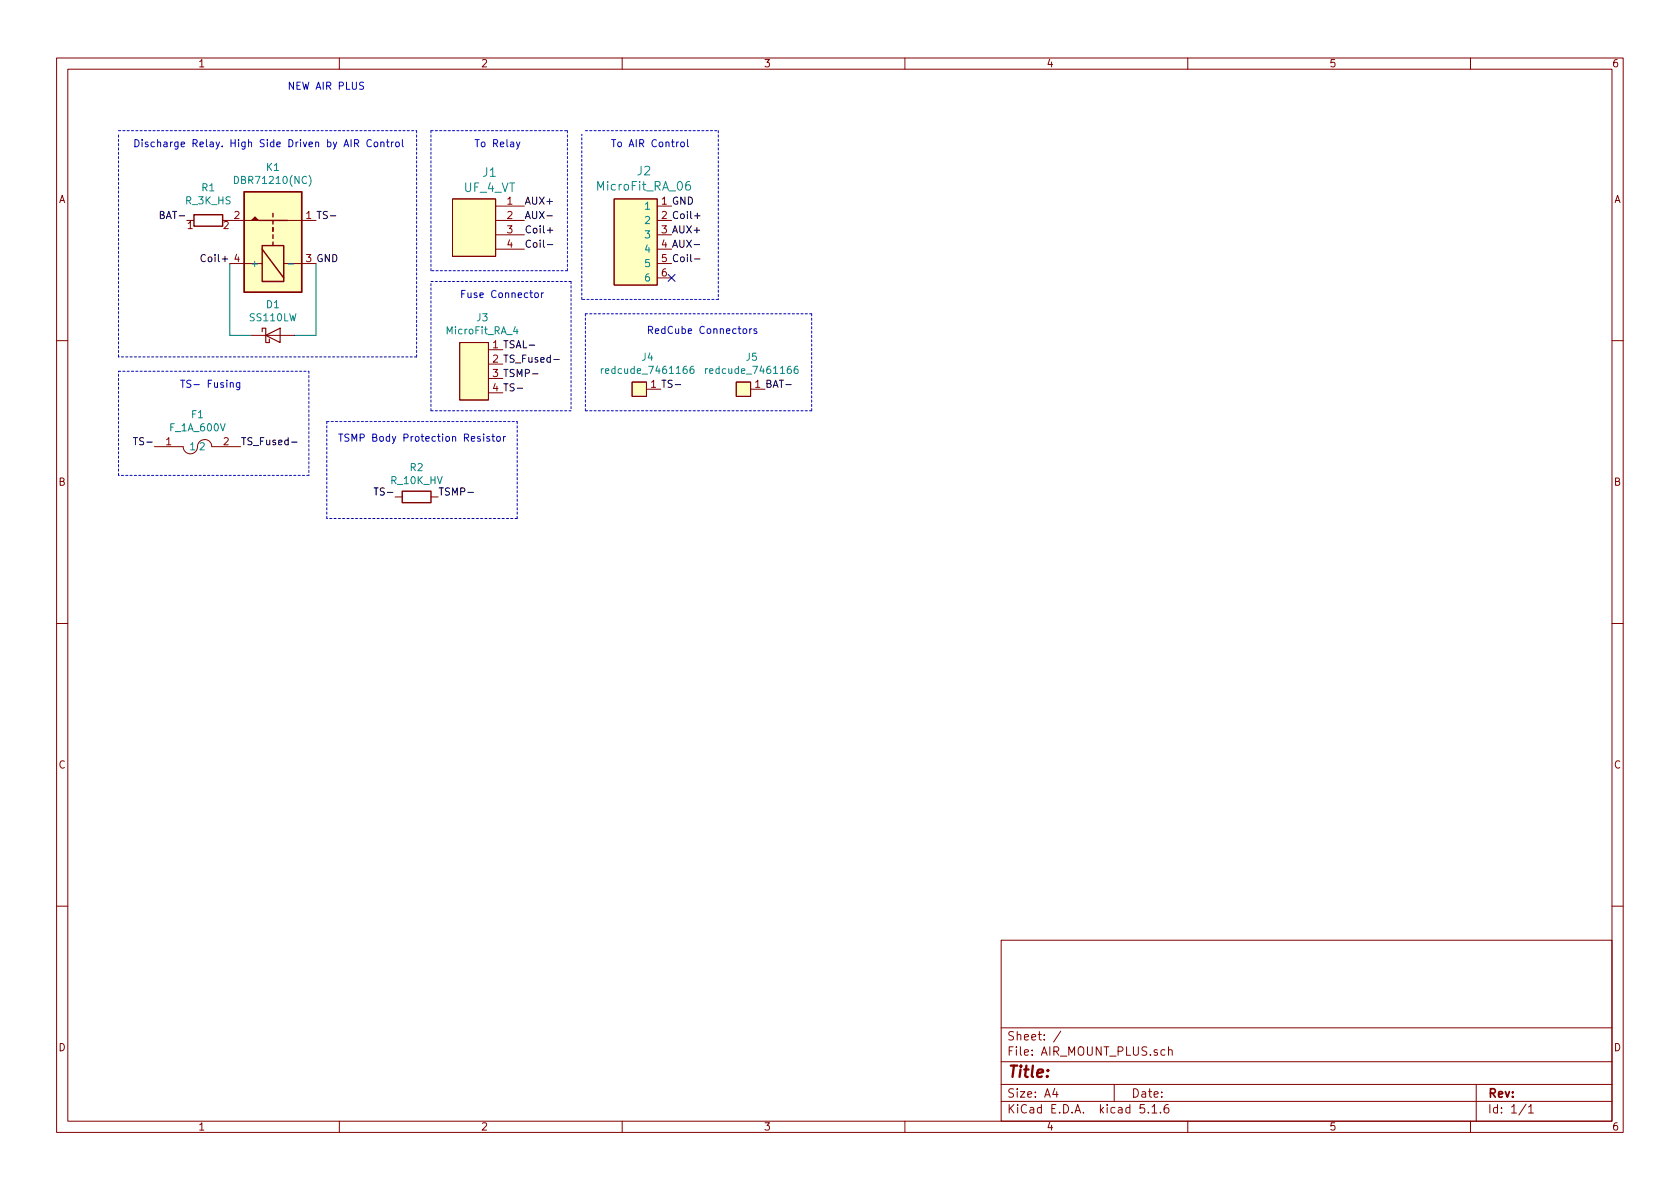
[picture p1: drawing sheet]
<svg xmlns="http://www.w3.org/2000/svg" width="297mm" height="210mm" viewBox="0 0 297 210" stroke-linecap="round" stroke-linejoin="round" font-family="sans-serif">
<g fill="none" stroke="#840000" stroke-width=".18">
<path d="M10 10.3h277v189.9h-277zM12 12.2h273v186.1h-273zM60 10.3v1.9M110 10.3v1.9M160 10.3v1.9M210 10.3v1.9M260 10.3v1.9M40.6 39h3.8M50.8 39h5.1M80 35.2h7.6v10.1h-7.6zM87.6 36.4h5.1M87.6 39h5.1"/>
<path d="M108.6 35.2h7.6v15.2h-7.6zM116.2 36.4h2.5M116.2 39h2.5M40.6 46.6h5.8M44.4 59.3h7.7M50.2 46.6h5.7M87.6 41.5h5.1M87.6 44.1h5.1M116.2 41.5h2.5M116.2 44.1h2.5M116.2 46.6h2.5M116.2 49.1h2.5"/>
<path d="M10 60.2h2M36.2 77.7a1.36 1.36 0 0 0-1.3 1.6 1.27 1.27 0 0 1-1.4 1 1.27 1.27 0 0 1-1.1-1.3h-5.1M36.2 77.7a1.25 1.25 0 0 1 1.2 1.3M37.5 79h5M81.3 60.6h5.1v10.1h-5.1zM86.4 61.8h2.5M86.4 64.4h2.5M86.4 66.9h2.5M86.4 69.5h2.5M111.8 67.6h2.5v2.5h-2.5zM114.3 68.8h2.5M130.2 67.6h2.5v2.5h-2.5z"/>
<path d="M132.7 68.8h2.6M285 60.2h2M69.8 87.9h1.3M76.2 87.9h1.3M10 110.3h2M285 110.3h2M10 160.2h2M177 166.3h108v32h-108zM285 160.2h2M60 198.3v1.9M110 198.3v1.9M160 198.3v1.9"/>
<path d="M177 194.8h108M177 191.8h108M177 187.8h108M177 181.8h108M186.5 192.5l-.4 1h1M186.8 193v1M187.6 182.3l-1.3 2M197 191.8v3M202.3 195.3h-.7l-.1 .7 .3-.1 .5 .1 .1 .2-.1 .5-.2 .1-.6-.1M203 196.7v.1M203.7 195.8l.4-.5v1.5M203.7 196.8h.8"/>
<path d="M205.2 196.7v.1M206 185.7l-.5-.1-.2 .3v.6l.2 .1 .5-.1M206.6 195.3a.62 .62 0 0 0-.8 .7l.1 .7 .2 .1 .5-.1 .1-.5-.1-.2-.5-.1-.3 .3M206.6 185.7h.1a.37 .37 0 0 1 .6 .1v.8M206.6 185.1v1.5M210 198.3v1.9M260 198.3v1.9M261 191.8v6.5M269.8 195.2l-1.2 2M270.3 195.8l.4-.5v1.5M270.3 196.8h.8"/>
</g>
<path d="M46.4 58.7v-.7h.6v2.6h.6v-.7M47 59.3l2.5-1.3v2.6z" fill="none" stroke="#840000" stroke-width=".2"/>
<g fill="#ffffc2" stroke="#ffffc2" stroke-width=".18">
<path d="M81.3 60.6h5.1v10.1h-5.1z"/>
<path d="M108.6 35.2h7.6v15.2h-7.6z"/>
<path d="M130.2 67.6h2.5v2.5h-2.5z"/>
<path d="M111.8 67.6h2.5v2.5h-2.5z"/>
<path d="M43.2 33.9h10.1v17.8h-10.1z"/>
<path d="M80 35.2h7.6v10.1h-7.6z"/>
</g>
<path d="M41.5 31.2a.64 .64 0 0 1 .7 .6 .64 .64 0 0 1-.7 .7zM54.6 31a1.47 1.47 0 0 1 0 1.9M121.9 32.1a.59 .59 0 0 0-.7 .6l.1 .8a.48 .48 0 0 0 .7 0l.1-.5-.2-.3h-.4l-.3 .3M51 46.7h.9M91.1 57.7l-.3 .9h.8M91.4 58.2v.8M106.3 65.2v.8M106.7 65.2l-.4 .2M122.6 64.8h-.4a.87 .87 0 0 0 0 1.2l.5-.1v-.5l-.5-.2-.2 .3M124.7 65.2v.8M125.1 65.2l-.4 .2M141 64.8h-.4a.87 .87 0 0 0 0 1.2l.5-.1v-.5l-.5-.2-.2 .3" fill="none" stroke="#008484" stroke-width=".18"/>
<path d="M34.3 38h5.1v2h-5.1zM43.2 33.9h10.1v17.8h-10.1zM45.7 39h5.1M48.3 37.7v.6M48.3 39v.6M46.4 43.4h3.8v6.4h-3.8zM46.4 44.1l3.8 5M48.3 40.3v.6M48.3 41.5v.7M48.3 42.8v.6M71.1 86.9h5.1v2h-5.1z" fill="none" stroke="#840000" stroke-width=".25"/>
<path d="M44.4 39l.7-.7 .6 .7z" fill="#840000" stroke="#840000" stroke-width=".18"/>
<g fill="none" stroke="#0000c2" stroke-width=".18" stroke-dasharray=".4 .4">
<path d="M21 23.1h52.7M73.7 23.1v40M76.2 23.1h24.1M100.3 23.1v24.8M103.5 23.1h23.5M127 23.1v29.9M76.2 47.9v-24.8M76.2 49.8h24.8M100.3 47.9h-24.1M101 49.8v22.8M102.9 53v-29.3M103.5 55.5h40"/>
<path d="M127 53h-24.1M143.5 55.5v17.1M21 63.1v-39.4M21 65.7h33.6M54.6 65.7v18.4M57.8 74.5h33.6M73.7 63.1h-52.7M76.2 72.6v-22.8M91.4 74.5v17.2M101 72.6h-24.8M103.5 72.6v-17.1M143.5 72.6h-40"/>
<path d="M21 84.1v-18.4M54.6 84.1h-33.6M57.8 91.7v-17.2M91.4 91.7h-33.6"/>
</g>
<path d="M40.6 46.6v12.7h3.8M55.9 46.6v12.7h-3.8" fill="none" stroke="#008400" stroke-width=".18"/>
<g fill="none" stroke="#000" stroke-width=".18">
<path d="M58.4 38.2h1M96.7 38.2h1M122.8 38.2h1M36.3 45.1a.6 .6 0 0 0-.8 .4 .6 .6 0 0 0 .6 .8l.2-.2M96.8 40.7h.9M96.8 43.3h.9M122.7 43.3h1M122.8 45.8h1M23.6 77.4h.7M51.6 78.2h.9M91.4 68.7h1M93.5 61h1"/>
<path d="M94.2 66.1h.9M97.9 63.6h1M119.4 68h.9M138.9 68h1M66.1 86.3h.8M82.7 87.1h1"/>
</g>
<g fill="none" stroke="#0000c2" stroke-width=".18">
<path d="M64.3 14.6l-.5-.1-.2 .2 .1 .4 .5 .2 .1 .3-.2 .2-.5-.1M62.7 25.3h.6l.1-.2-.1-.3-.1-.1h-.5v1.3M63 25.3l.4 .7M65.7 24.8a.51 .51 0 0 0-.7 0 .51 .51 0 0 0-.1 .6 .46 .46 0 0 0 .2 .5 .46 .46 0 0 0 .6-.1M66.2 25.2l.3-.1 .3 .2-.1 .6-.3 .1-.2-.2zM67.3 25.2l.2-.1 .3 .1 .1 .8M67.3 25.1v.9M68.3 25.1h.5M68.5 24.7v1.1l.3 .2M69.2 25.1v.9M69.6 25.1l-.4 .2M70.1 25.2l.3-.1 .2 .2-.1 .6-.3 .1-.2-.2z"/>
<path d="M71.1 24.7v1.1l.2 .2M91.3 25.1l.3 .9M91.9 25.1l-.4 1.2-.2 .1M120.5 25.2l.3-.1 .2 .1-.1 .7-.3 .1-.3-.3zM121.6 24.7v1.1l.1 .2M94.6 51.8h.3l.3 .2-.1 .6h-.3l-.2-.1zM95.7 51.8v.8M96.1 51.8l-.4 .2M131.5 58.2l.3-.1 .2 .3-.1 .5-.3 .1-.2-.2zM132.6 58.1v.9M132.9 58.1l-.3 .3M133.8 58.2l-.3-.1-.2 .2v.2l.5 .1v.3h-.5"/>
<path d="M40.7 67.8l.2-.1h.3v.8M42.4 67.7l-.1 1.1-.1 .1h-.3M42.4 67.7h-.4l-.2 .2 .1 .5h.5M85.5 76.8v.1M85.5 77.2v.8M86.5 77.2h-.3l-.1 .2v.1l.4 .2v.3h-.4M87 77.2h.5M87.1 76.8v1l.4 .2M87.9 77.2h.3l.2 .1v.7h-.3l-.3-.2zM89 77.2v.8M89.4 77.2l-.4 .2"/>
</g>
<path d="M118.1 48.5l1.3 1.3M119.4 48.5l-1.3 1.3" fill="none" stroke="#000084" stroke-width=".18"/>
<text font-size="2.8" fill="#840000" x="178" y="190.5">Title:</text>
<g font-size="2.1" fill="#008484">
<text x="82" y="34">UF_4_VT</text>
<text x="85.4" y="31.3">J1</text>
<text x="105.8" y="33.7">MicroFit_RA_06</text>
<text x="112.7" y="31">J2</text>
</g>
<g font-size="2.1" fill="#840000">
<text x="178" y="184">Sheet: /</text>
<text x="178" y="186.7">File: AIR_MOUNT_PLUS.sch</text>
<text x="178" y="196.9">KiCad E.D.A. kicad 5.1.6</text>
<text x="178" y="194.1">Size: A4</text>
<text x="200" y="194.1">Date:</text>
<text x="263" y="194.1">Rev:</text>
<text x="263" y="196.9">Id: 1/1</text>
</g>
<g font-size="1.8" fill="#840000">
<text x="35" y="11.9">1</text>
<text x="85" y="11.9">2</text>
<text x="135" y="11.9">3</text>
<text x="185" y="11.9">4</text>
<text x="235" y="11.9">5</text>
<text x="285" y="11.9">6</text>
<text x="10.4" y="35.9">A</text>
<text x="285.4" y="35.9">A</text>
<text x="33.2" y="40.5">1</text>
<text x="39.5" y="40.5">2</text>
<text x="41.4" y="38.7">2</text>
<text x="89.7" y="36.2">1</text>
<text x="89.7" y="38.7">2</text>
<text x="89.7" y="41.3">3</text>
<text x="89.7" y="43.8">4</text>
<text x="117" y="48.9">6</text>
<text x="29.4" y="78.7">1</text>
<text x="39.5" y="78.7">2</text>
<text x="10.4" y="85.9">B</text>
<text x="285.4" y="85.9">B</text>
<text x="10.4" y="135.9">C</text>
<text x="285.4" y="135.9">C</text>
<text x="10.4" y="185.9">D</text>
<text x="285.4" y="185.9">D</text>
<text x="35" y="199.9">1</text>
<text x="85" y="199.9">2</text>
<text x="135" y="199.9">3</text>
<text x="185" y="199.9">4</text>
<text x="235" y="199.9">5</text>
<text x="285" y="199.9">6</text>
</g>
<g font-size="1.8" fill="#0000c2">
<text x="50.8" y="15.9">NEW AIR PLUS</text>
<text x="23.5" y="26">Discharge Relay. High Side Driven by AIR Control</text>
<text x="83.8" y="26">To Relay</text>
<text x="107.9" y="26">To AIR Control</text>
<text x="81.3" y="52.7">Fuse Connector</text>
<text x="114.3" y="59">RedCube Connectors</text>
<text x="31.7" y="68.6">TS- Fusing</text>
<text x="59.7" y="78.1">TSMP Body Protection Resistor</text>
</g>
<g font-size="1.8" fill="#008484">
<text x="35.7" y="33.8">R1</text>
<text x="42" y="32.5">DBR71210(NC)</text>
<text x="47.1" y="30.2">K1</text>
<text x="32.9" y="36.1">R_3K_HS</text>
<text x="114.2" y="37.1">1</text>
<text x="114.2" y="39.6">2</text>
<text x="44.2" y="47.2">+</text>
<text x="114.2" y="42.2">3</text>
<text x="114.2" y="44.7">4</text>
<text x="114.2" y="47.2">5</text>
<text x="114.2" y="49.8">6</text>
<text x="44.2" y="56.8">SS110LW</text>
<text x="47.1" y="54.5">D1</text>
<text x="79.1" y="59.1">MicroFit_RA_4</text>
<text x="84.3" y="56.8">J3</text>
<text x="113.5" y="63.8">J4</text>
<text x="132" y="63.8">J5</text>
<text x="107.1" y="66.1">redcude_7461166</text>
<text x="125.6" y="66.1">redcude_7461166</text>
<text x="30.2" y="76.3">F_1A_600V</text>
<text x="33.9" y="74">F1</text>
<text x="33.4" y="79.6">1</text>
<text x="35.5" y="79.6">2</text>
<text x="72.5" y="83.3">R2</text>
<text x="69.2" y="85.6">R_10K_HV</text>
</g>
<g font-size="1.8">
<text x="28.8" y="38.7">BAT-</text>
<text x="54.1" y="38.7">1 TS-</text>
<text x="92.7" y="41.3">Coil+</text>
<text x="92.7" y="36.2">AUX+</text>
<text x="92.7" y="38.7">AUX-</text>
<text x="117" y="36.2">1 GND</text>
<text x="117" y="38.7">2 Coil+</text>
<text x="117" y="41.3">3 AUX+</text>
<text x="36.3" y="46.3">Coil+ 4</text>
<text x="54.1" y="46.3">3 GND</text>
<text x="92.7" y="43.8">Coil-</text>
<text x="117" y="43.8">4 AUX-</text>
<text x="117" y="46.3">5 Coil-</text>
<text x="87.1" y="61.6">1 TSAL-</text>
<text x="87.1" y="64.1">2 TS_Fused-</text>
<text x="87.1" y="66.7">3 TSMP-</text>
<text x="87.1" y="69.2">4 TS-</text>
<text x="115.1" y="68.6">1 TS-</text>
<text x="133.5" y="68.6">1 BAT-</text>
<text x="24.5" y="78.7">TS-</text>
<text x="42.5" y="78.7">TS_Fused-</text>
<text x="67" y="87.6">TS-</text>
<text x="77.5" y="87.6">TSMP-</text>
</g>
</svg>
